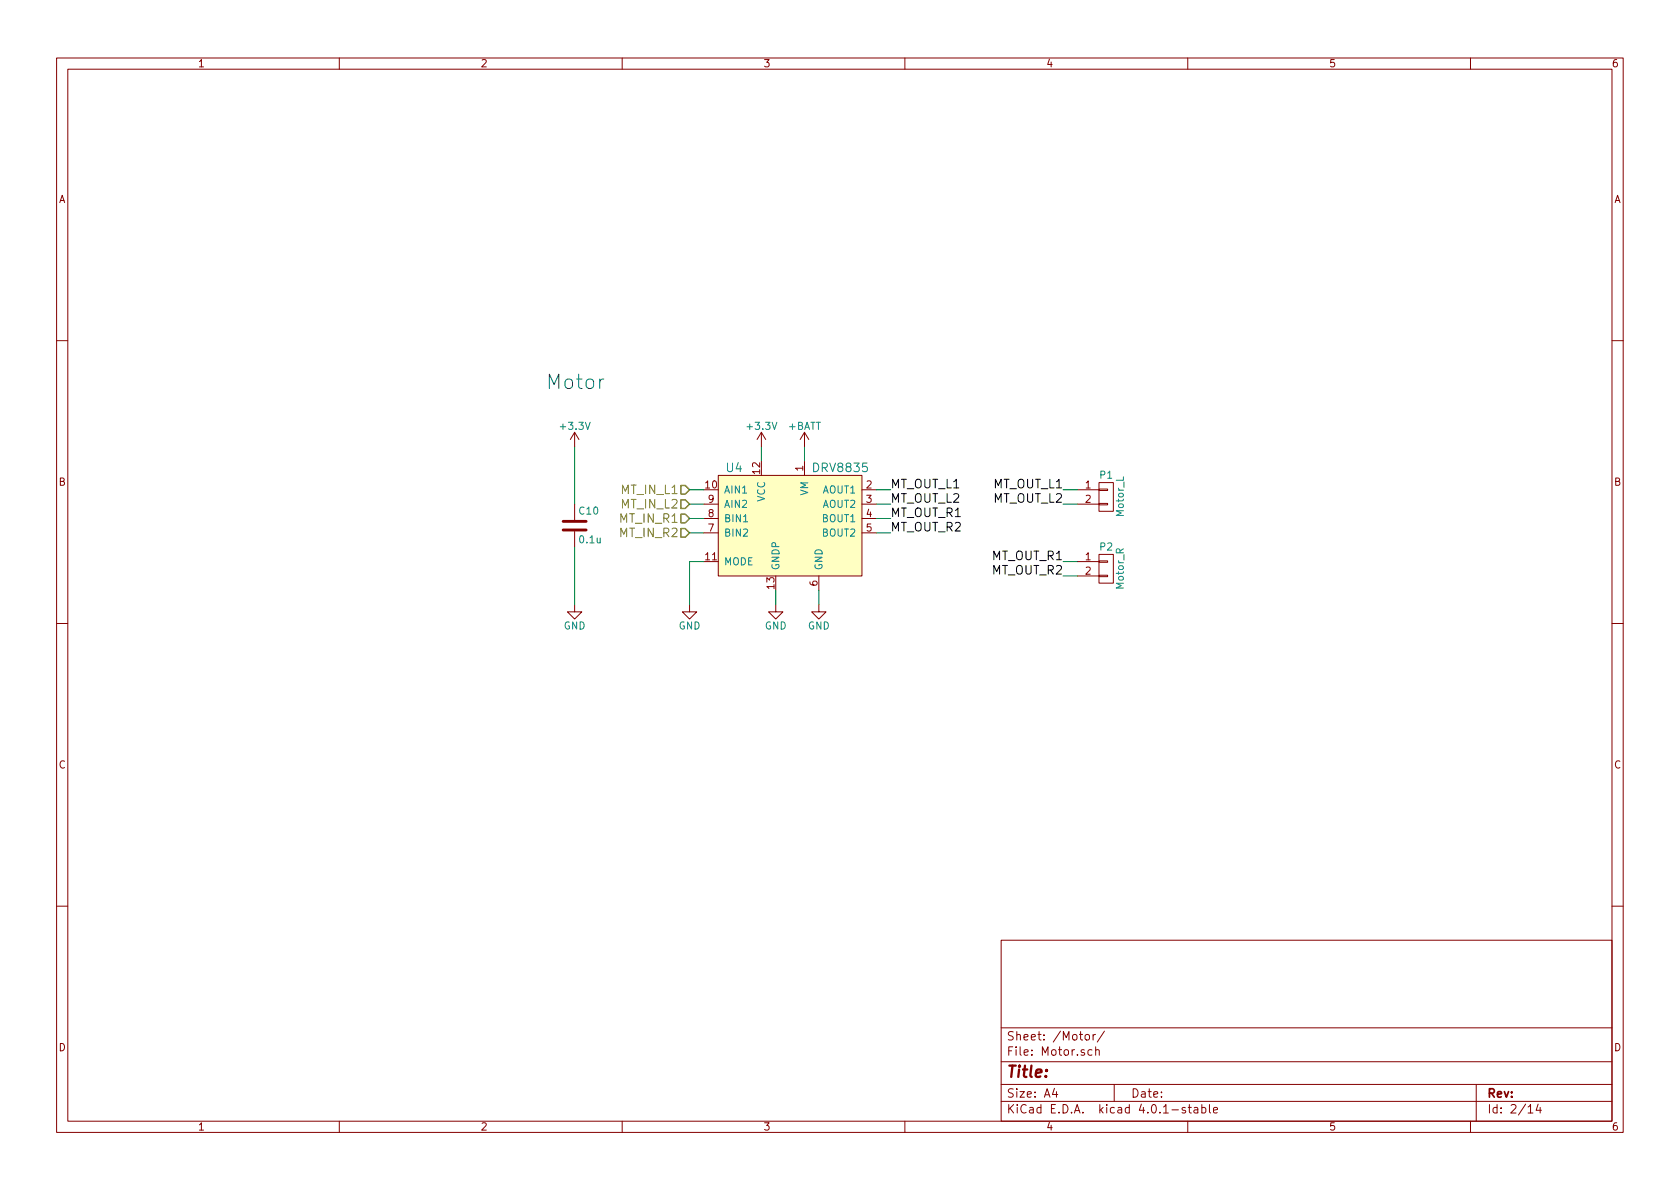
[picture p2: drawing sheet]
<svg xmlns="http://www.w3.org/2000/svg" width="297mm" height="210mm" viewBox="0 0 297 210" stroke-linecap="round" stroke-linejoin="round" font-family="sans-serif">
<g fill="none" stroke="#840000" stroke-width=".18">
<path d="M10 10.3h277v189.9h-277zM12 12.2h273v186.1h-273zM60 10.3v1.9M110 10.3v1.9M160 10.3v1.9M210 10.3v1.9M260 10.3v1.9M10 60.2h2M101.6 76.4v2.6M101.6 76.4l-.8 1.3M101.6 76.4l.8 1.3M134.6 76.4l-.7 1.3"/>
<path d="M134.6 76.4v2.6M134.6 76.4l.8 1.3M142.2 76.4v2.6M142.2 76.4l-.7 1.3M142.2 76.4l.8 1.3M285 60.2h2M101.6 89.1v2.8M101.6 94v2.8M124.5 89.1h2.5M124.5 91.7h2.5M124.5 94.2h2.5M127 84.1h25.4v17.7h-25.4z"/>
<path d="M142.2 81.5v2.6M152.4 86.6h2.5M152.4 89.1h2.5M152.4 91.7h2.5M152.4 94.2h2.5M190.5 86.6h3.8M190.5 89.1h3.8M190.5 99.3h3.8M194.3 89h1.5v.3h-1.5zM194.3 86.5h1.5v.2h-1.5zM194.3 85.3h2.5v5.1h-2.5zM194.3 99.2h1.5v.2h-1.5z"/>
<path d="M194.3 98h2.5v5.1h-2.5zM10 110.3h2M101.6 106.9v1.3h1.3l-1.3 1.3-1.3-1.3h1.3M121.9 106.9v1.3h1.3l-1.3 1.3-1.3-1.3h1.3M137.2 106.9v1.3h1.2l-1.2 1.3-1.3-1.3h1.3M144.8 106.9v1.3h1.2l-1.2 1.3-1.3-1.3h1.3M144.8 101.8v2.6M190.5 101.8h3.8M194.3 101.7h1.5v.3h-1.5zM285 110.3h2M10 160.2h2M177 166.3h108v32h-108z"/>
<path d="M285 160.2h2M60 198.3v1.9M110 198.3v1.9M160 198.3v1.9M177 194.8h108M177 191.8h108M177 187.8h108M177 181.8h108M186.4 192.5l-.3 1h.9M186.8 193v1M191.9 183.1l.2-.2 .5 .2v.5l-.1 .2-.4 .1-.2-.1zM193.1 185.7l-.5-.1-.2 .3v.6l.2 .1 .5-.1"/>
<path d="M193.3 182.9v1M193.7 182.9l-.4 .3M193.7 185.7l.2-.1 .4 .1 .1 .9M193.7 185.1v1.5M195.3 182.3l-1.3 2M197 191.8v3M209.6 195.9a.37 .37 0 0 0-.6 .1l.1 .3 .5 .1 .1 .1-.3 .3-.4-.1M210 198.3v1.9M210.1 195.8h.5M210.3 195.3v1.3l.3 .2M211.2 195.9h.5l.1 .9M211.8 196.2l-.5 .1-.2 .2 .2 .3 .5-.1"/>
<path d="M212.5 195.9l.4-.1 .3 .3-.1 .6h-.6M212.5 195.3v1.5M213.8 195.3v1.3l.2 .2M214.6 196.3l.7-.1-.1-.3-.4-.1-.2 .2v.7h.6M260 198.3v1.9M261 191.8v6.5M270.2 196.8h.8M272 195.2l-.4 1.1h.9M272.3 195.8v1"/>
</g>
<path d="M127 84.1h25.4v17.7h-25.4z" fill="#ffffc2" stroke="#ffffc2" stroke-width=".18"/>
<g fill="none" stroke="#008400" stroke-width=".18">
<path d="M101.6 79v10.1M134.6 79v2.5M142.2 79v2.5M101.6 96.8v10.1M121.9 86.6h2.6M121.9 89.1h2.6M121.9 91.7h2.6M121.9 94.2h2.6M124.5 99.3h-2.6v7.6M154.9 86.6h2.6M154.9 89.1h2.6M154.9 91.7h2.6"/>
<path d="M154.9 94.2h2.6M188 99.3h2.5M188 86.6h2.5M188 89.1h2.5M137.2 104.4v2.5M144.8 104.4v2.5M188 101.8h2.5"/>
</g>
<path d="M120.4 85.8h.8l.7 .8-.7 .8h-.8zM120.4 88.4h.8l.7 .7-.7 .8h-.8zM120.4 90.9h.8l.7 .8-.7 .8h-.8zM120.4 93.5h.8l.7 .7-.7 .8h-.8z" fill="none" stroke="#848400" stroke-width=".25"/>
<path d="M99.6 93.7h4M99.6 92.2h4" fill="none" stroke="#840000" stroke-width=".51"/>
<text font-size="3.5" fill="#0000c2" x="96.5" y="68.8">Motor</text>
<text font-size="2.8" fill="#840000" x="178" y="190.5">Title:</text>
<g font-size="2.1" fill="#008484">
<text x="128.4" y="83.5">U4</text>
<text x="144" y="83.5">DRV8835</text>
</g>
<g font-size="2.1" fill="#848400">
<text x="110" y="87.4">MT_IN_L1</text>
<text x="110" y="89.9">MT_IN_L2</text>
<text x="109.7" y="92.5">MT_IN_R1</text>
<text x="109.7" y="95">MT_IN_R2</text>
</g>
<g font-size="2.1">
<text x="157.5" y="86.4">MT_OUT_L1</text>
<text x="157.5" y="88.9">MT_OUT_L2</text>
<text x="175.6" y="86.4">MT_OUT_L1</text>
<text x="175.6" y="88.9">MT_OUT_L2</text>
<text x="157.5" y="91.4">MT_OUT_R1</text>
<text x="157.5" y="94">MT_OUT_R2</text>
<text x="175.3" y="99.1">MT_OUT_R1</text>
<text x="175.3" y="101.6">MT_OUT_R2</text>
</g>
<g font-size="2.1" fill="#840000">
<text x="178" y="184">Sheet: /Motor/</text>
<text x="178" y="186.7">File: Motor.sch</text>
<text x="178" y="196.9">KiCad E.D.A. kicad 4.0.1-stable</text>
<text x="178" y="194.1">Size: A4</text>
<text x="200" y="194.1">Date:</text>
<text x="263" y="194.1">Rev:</text>
<text x="263" y="196.9">Id: 2/14</text>
</g>
<g font-size="1.8" fill="#840000">
<text x="35" y="11.9">1</text>
<text x="85" y="11.9">2</text>
<text x="135" y="11.9">3</text>
<text x="185" y="11.9">4</text>
<text x="235" y="11.9">5</text>
<text x="285" y="11.9">6</text>
<text x="10.4" y="35.9">A</text>
<text x="285.4" y="35.9">A</text>
<text x="134.4" y="83.8" transform="rotate(-90 134.4 83.8)">12</text>
<text x="142" y="83.3" transform="rotate(-90 142 83.3)">1</text>
<text x="10.4" y="85.9">B</text>
<text x="124.8" y="86.4">10</text>
<text x="125.2" y="88.9">9</text>
<text x="153.2" y="86.4">2</text>
<text x="153.2" y="88.9">3</text>
<text x="191.9" y="86.4">1</text>
<text x="191.9" y="88.9">2</text>
<text x="285.4" y="85.9">B</text>
<text x="125.2" y="94">7</text>
<text x="125.2" y="91.4">8</text>
<text x="153.2" y="91.4">4</text>
<text x="153.2" y="94">5</text>
<text x="124.8" y="99.1">11</text>
<text x="191.9" y="99.1">1</text>
<text x="191.9" y="101.6">2</text>
<text x="136.9" y="104.1" transform="rotate(-90 136.9 104.1)">13</text>
<text x="144.5" y="103.6" transform="rotate(-90 144.5 103.6)">6</text>
<text x="10.4" y="135.9">C</text>
<text x="285.4" y="135.9">C</text>
<text x="10.4" y="185.9">D</text>
<text x="285.4" y="185.9">D</text>
<text x="35" y="199.9">1</text>
<text x="85" y="199.9">2</text>
<text x="135" y="199.9">3</text>
<text x="185" y="199.9">4</text>
<text x="235" y="199.9">5</text>
<text x="285" y="199.9">6</text>
</g>
<g font-size="1.8" fill="#008484">
<text x="99.3" y="76">+3.3V</text>
<text x="132.3" y="76">+3.3V</text>
<text x="139.4" y="76">+BATT</text>
<text x="128" y="89.8">AIN2</text>
<text x="128" y="87.2">AIN1</text>
<text x="135.3" y="88.8" transform="rotate(-90 135.3 88.8)">VCC</text>
<text x="142.9" y="87.7" transform="rotate(-90 142.9 87.7)">VM</text>
<text x="145.4" y="87.2">AOUT1</text>
<text x="145.4" y="89.8">AOUT2</text>
<text x="194.5" y="84.6">P1</text>
<text x="102.5" y="91">C10</text>
<text x="128" y="94.9">BIN2</text>
<text x="128" y="92.3">BIN1</text>
<text x="145.4" y="92.3">BOUT1</text>
<text x="145.4" y="94.9">BOUT2</text>
<text x="198.7" y="91.3" transform="rotate(-90 198.7 91.3)">Motor_L</text>
<text x="102.6" y="96.1">0.1u</text>
<text x="128" y="99.9">MODE</text>
<text x="137.8" y="100.8" transform="rotate(-90 137.8 100.8)">GNDP</text>
<text x="145.4" y="100.8" transform="rotate(-90 145.4 100.8)">GND</text>
<text x="194.5" y="97.3">P2</text>
<text x="198.7" y="104.1" transform="rotate(-90 198.7 104.1)">Motor_R</text>
<text x="99.6" y="111.3">GND</text>
<text x="120" y="111.3">GND</text>
<text x="135.2" y="111.3">GND</text>
<text x="142.8" y="111.3">GND</text>
</g>
</svg>
